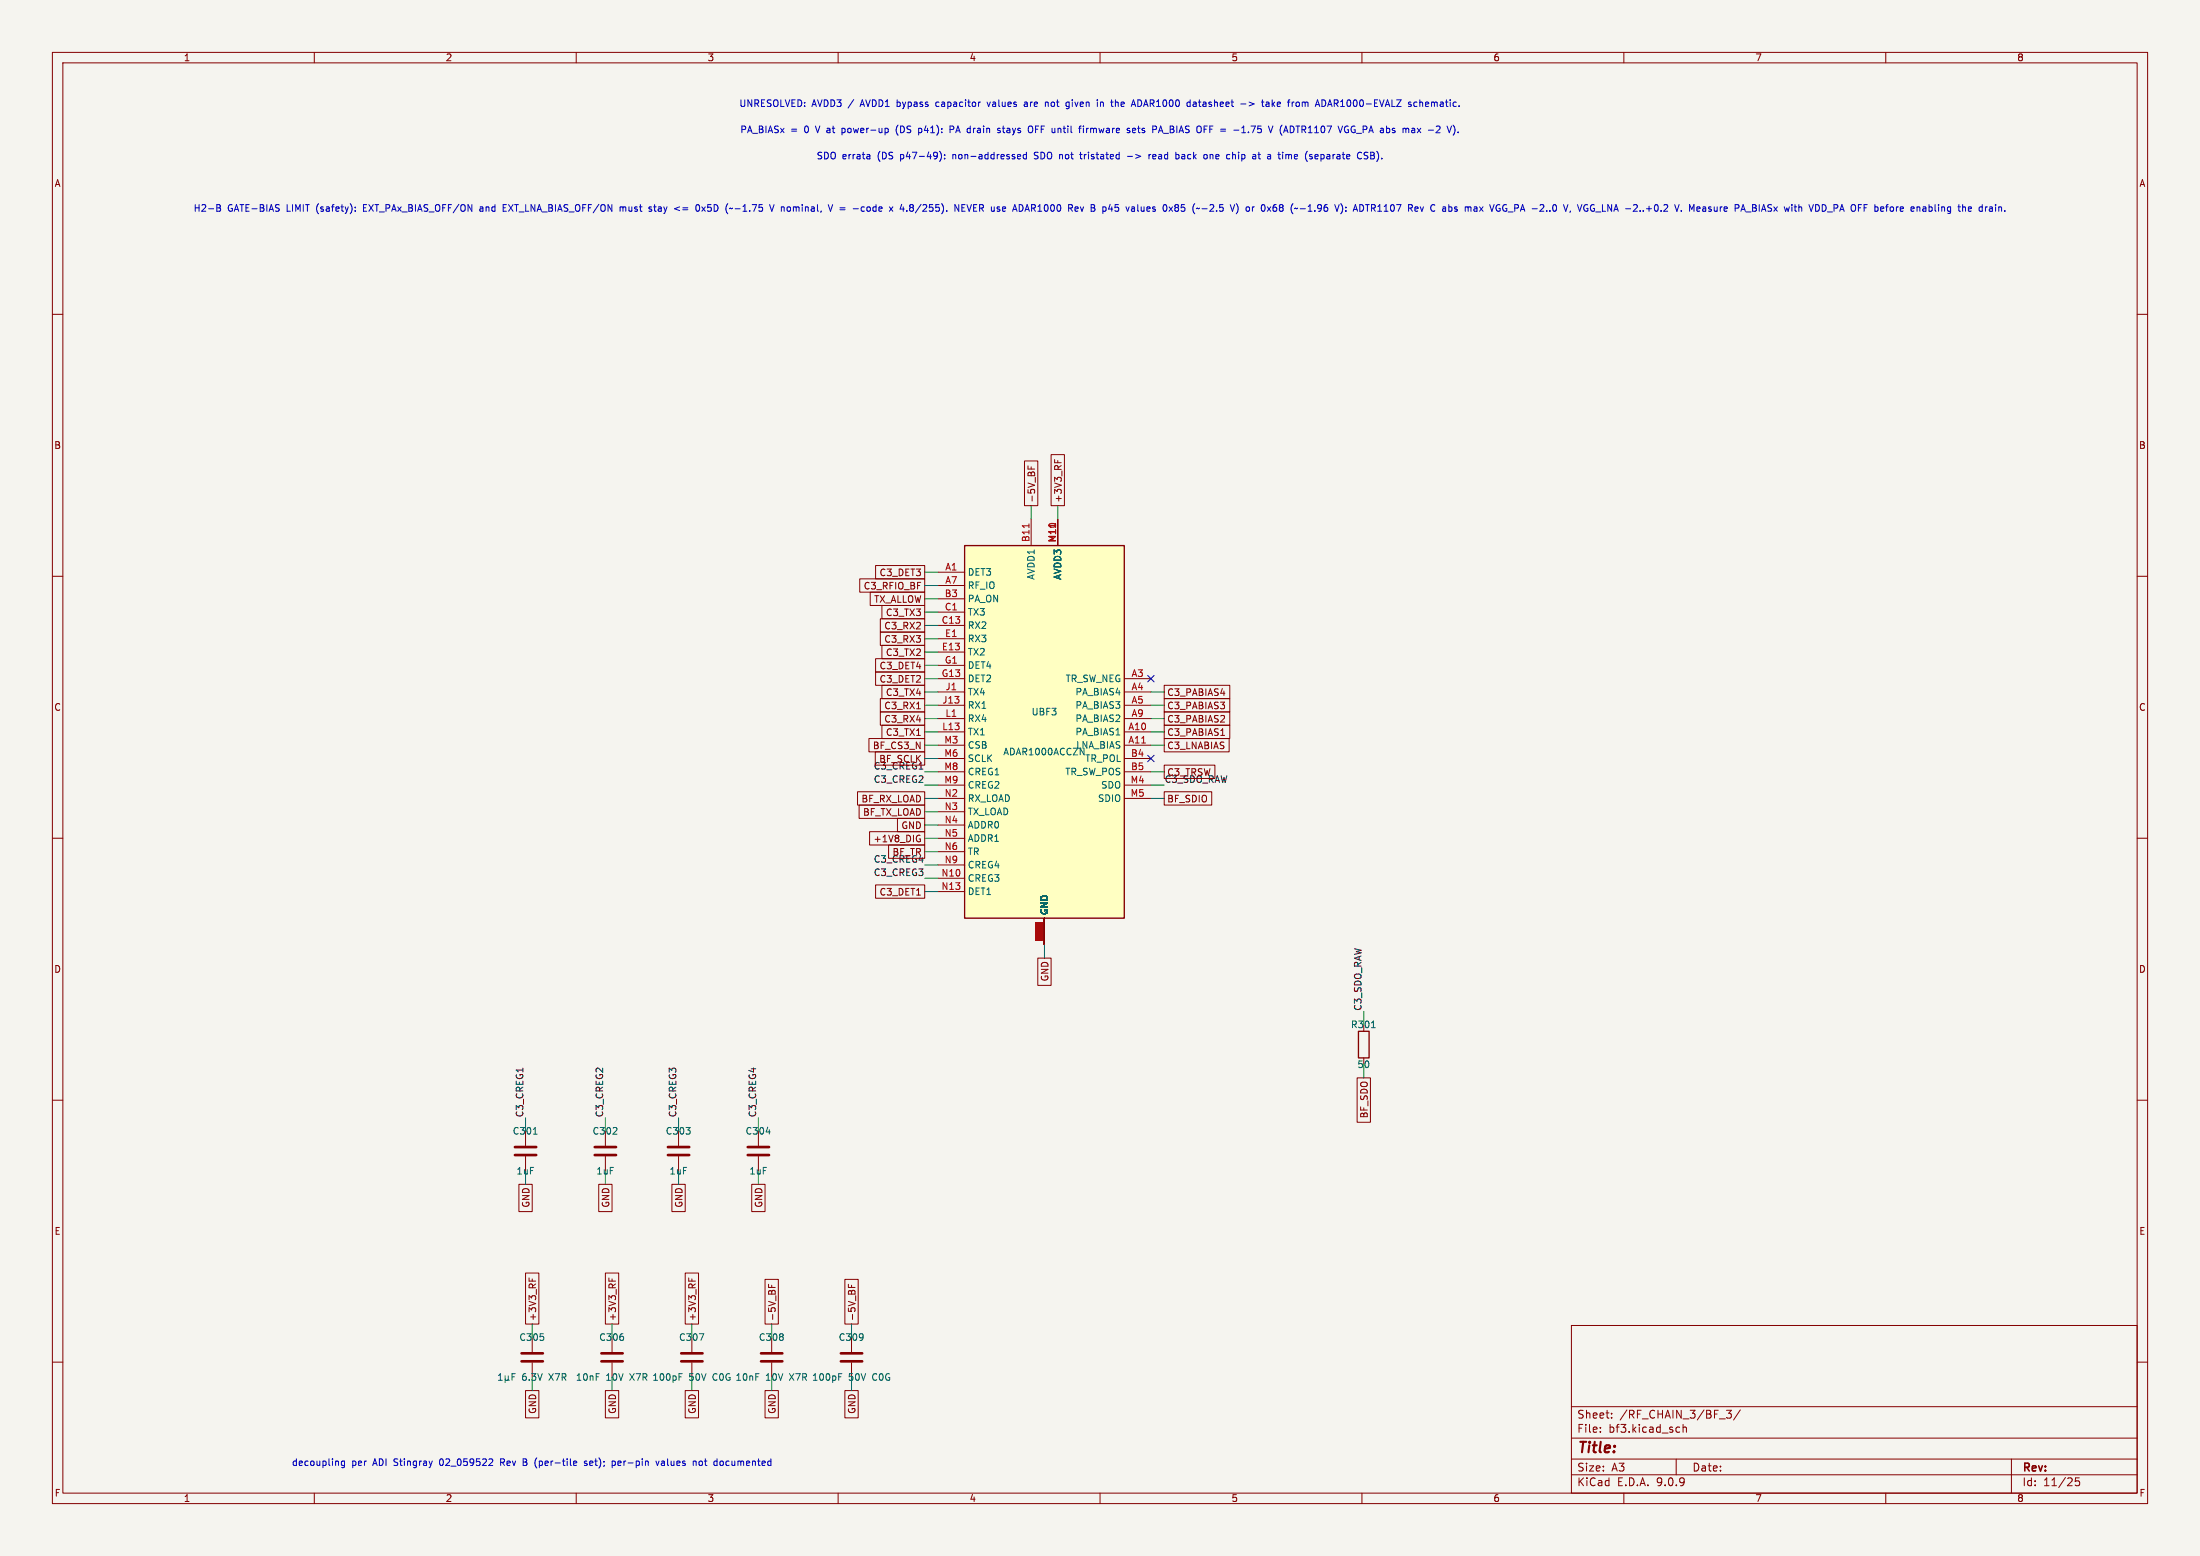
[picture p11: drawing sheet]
(kicad_sch
 (version 20250114)
 (generator "eeschema")
 (generator_version "9.0")
 (paper "A3")
 (lib_symbols
  (symbol "ADAR1000"
  (exclude_from_sim no)
  (in_bom yes)
  (on_board yes)
  (property "Reference" "U" (at 0 -1.27 0) (effects (font (size 1.27 1.27))))
  (property "Value" "ADAR1000" (at 0 1.27 0) (effects (font (size 1.27 1.27))))
  (property "Footprint" "" (at 0 0 0) (effects (font (size 1.27 1.27)) (hide yes)))
  (property "Datasheet" "https://www.analog.com/media/en/technical-documentation/data-sheets/adar1000.pdf" (at 0 0 0) (effects (font (size 1.27 1.27)) (hide yes)))
  (symbol "ADAR1000_0_1"
   (rectangle (start -15.24 35.56) (end 15.24 -35.56) (stroke (width 0.254) (type default)) (fill (type background))))
  (symbol "ADAR1000_1_1"
   (pin passive line (at -20.32 30.48 0) (length 5.08) (name "DET3" (effects (font (size 1.27 1.27)))) (number "A1" (effects (font (size 1.27 1.27)))))
   (pin passive line (at -20.32 27.94 0) (length 5.08) (name "RF_IO" (effects (font (size 1.27 1.27)))) (number "A7" (effects (font (size 1.27 1.27)))))
   (pin input line (at -20.32 25.4 0) (length 5.08) (name "PA_ON" (effects (font (size 1.27 1.27)))) (number "B3" (effects (font (size 1.27 1.27)))))
   (pin passive line (at -20.32 22.86 0) (length 5.08) (name "TX3" (effects (font (size 1.27 1.27)))) (number "C1" (effects (font (size 1.27 1.27)))))
   (pin passive line (at -20.32 20.32 0) (length 5.08) (name "RX2" (effects (font (size 1.27 1.27)))) (number "C13" (effects (font (size 1.27 1.27)))))
   (pin passive line (at -20.32 17.78 0) (length 5.08) (name "RX3" (effects (font (size 1.27 1.27)))) (number "E1" (effects (font (size 1.27 1.27)))))
   (pin passive line (at -20.32 15.24 0) (length 5.08) (name "TX2" (effects (font (size 1.27 1.27)))) (number "E13" (effects (font (size 1.27 1.27)))))
   (pin passive line (at -20.32 12.7 0) (length 5.08) (name "DET4" (effects (font (size 1.27 1.27)))) (number "G1" (effects (font (size 1.27 1.27)))))
   (pin passive line (at -20.32 10.16 0) (length 5.08) (name "DET2" (effects (font (size 1.27 1.27)))) (number "G13" (effects (font (size 1.27 1.27)))))
   (pin passive line (at -20.32 7.62 0) (length 5.08) (name "TX4" (effects (font (size 1.27 1.27)))) (number "J1" (effects (font (size 1.27 1.27)))))
   (pin passive line (at -20.32 5.08 0) (length 5.08) (name "RX1" (effects (font (size 1.27 1.27)))) (number "J13" (effects (font (size 1.27 1.27)))))
   (pin passive line (at -20.32 2.54 0) (length 5.08) (name "RX4" (effects (font (size 1.27 1.27)))) (number "L1" (effects (font (size 1.27 1.27)))))
   (pin passive line (at -20.32 0 0) (length 5.08) (name "TX1" (effects (font (size 1.27 1.27)))) (number "L13" (effects (font (size 1.27 1.27)))))
   (pin input line (at -20.32 -2.54 0) (length 5.08) (name "CSB" (effects (font (size 1.27 1.27)))) (number "M3" (effects (font (size 1.27 1.27)))))
   (pin input line (at -20.32 -5.08 0) (length 5.08) (name "SCLK" (effects (font (size 1.27 1.27)))) (number "M6" (effects (font (size 1.27 1.27)))))
   (pin passive line (at -20.32 -7.62 0) (length 5.08) (name "CREG1" (effects (font (size 1.27 1.27)))) (number "M8" (effects (font (size 1.27 1.27)))))
   (pin passive line (at -20.32 -10.16 0) (length 5.08) (name "CREG2" (effects (font (size 1.27 1.27)))) (number "M9" (effects (font (size 1.27 1.27)))))
   (pin input line (at -20.32 -12.7 0) (length 5.08) (name "RX_LOAD" (effects (font (size 1.27 1.27)))) (number "N2" (effects (font (size 1.27 1.27)))))
   (pin input line (at -20.32 -15.24 0) (length 5.08) (name "TX_LOAD" (effects (font (size 1.27 1.27)))) (number "N3" (effects (font (size 1.27 1.27)))))
   (pin input line (at -20.32 -17.78 0) (length 5.08) (name "ADDR0" (effects (font (size 1.27 1.27)))) (number "N4" (effects (font (size 1.27 1.27)))))
   (pin input line (at -20.32 -20.32 0) (length 5.08) (name "ADDR1" (effects (font (size 1.27 1.27)))) (number "N5" (effects (font (size 1.27 1.27)))))
   (pin input line (at -20.32 -22.86 0) (length 5.08) (name "TR" (effects (font (size 1.27 1.27)))) (number "N6" (effects (font (size 1.27 1.27)))))
   (pin passive line (at -20.32 -25.4 0) (length 5.08) (name "CREG4" (effects (font (size 1.27 1.27)))) (number "N9" (effects (font (size 1.27 1.27)))))
   (pin passive line (at -20.32 -27.94 0) (length 5.08) (name "CREG3" (effects (font (size 1.27 1.27)))) (number "N10" (effects (font (size 1.27 1.27)))))
   (pin passive line (at -20.32 -30.48 0) (length 5.08) (name "DET1" (effects (font (size 1.27 1.27)))) (number "N13" (effects (font (size 1.27 1.27)))))
   (pin output line (at 20.32 10.16 180) (length 5.08) (name "TR_SW_NEG" (effects (font (size 1.27 1.27)))) (number "A3" (effects (font (size 1.27 1.27)))))
   (pin output line (at 20.32 7.62 180) (length 5.08) (name "PA_BIAS4" (effects (font (size 1.27 1.27)))) (number "A4" (effects (font (size 1.27 1.27)))))
   (pin output line (at 20.32 5.08 180) (length 5.08) (name "PA_BIAS3" (effects (font (size 1.27 1.27)))) (number "A5" (effects (font (size 1.27 1.27)))))
   (pin output line (at 20.32 2.54 180) (length 5.08) (name "PA_BIAS2" (effects (font (size 1.27 1.27)))) (number "A9" (effects (font (size 1.27 1.27)))))
   (pin output line (at 20.32 0 180) (length 5.08) (name "PA_BIAS1" (effects (font (size 1.27 1.27)))) (number "A10" (effects (font (size 1.27 1.27)))))
   (pin output line (at 20.32 -2.54 180) (length 5.08) (name "LNA_BIAS" (effects (font (size 1.27 1.27)))) (number "A11" (effects (font (size 1.27 1.27)))))
   (pin output line (at 20.32 -5.08 180) (length 5.08) (name "TR_POL" (effects (font (size 1.27 1.27)))) (number "B4" (effects (font (size 1.27 1.27)))))
   (pin output line (at 20.32 -7.62 180) (length 5.08) (name "TR_SW_POS" (effects (font (size 1.27 1.27)))) (number "B5" (effects (font (size 1.27 1.27)))))
   (pin output line (at 20.32 -10.16 180) (length 5.08) (name "SDO" (effects (font (size 1.27 1.27)))) (number "M4" (effects (font (size 1.27 1.27)))))
   (pin bidirectional line (at 20.32 -12.7 180) (length 5.08) (name "SDIO" (effects (font (size 1.27 1.27)))) (number "M5" (effects (font (size 1.27 1.27)))))
   (pin power_in line (at -2.54 40.64 270) (length 5.08) (name "AVDD1" (effects (font (size 1.27 1.27)))) (number "B11" (effects (font (size 1.27 1.27)))))
   (pin power_in line (at 2.54 40.64 270) (length 5.08) (name "AVDD3" (effects (font (size 1.27 1.27)))) (number "M10" (effects (font (size 1.27 1.27)))))
   (pin power_in line (at 2.54 40.64 270) (length 5.08) (name "AVDD3" (effects (font (size 1.27 1.27)))) (number "M11" (effects (font (size 1.27 1.27)))))
   (pin power_in line (at 2.54 40.64 270) (length 5.08) (name "AVDD3" (effects (font (size 1.27 1.27)))) (number "N11" (effects (font (size 1.27 1.27)))))
   (pin power_in line (at 0 -40.64 90) (length 5.08) (name "GND" (effects (font (size 1.27 1.27)))) (number "A2" (effects (font (size 1.27 1.27)))))
   (pin power_in line (at 0 -40.64 90) (length 5.08) (name "GND" (effects (font (size 1.27 1.27)))) (number "A6" (effects (font (size 1.27 1.27)))))
   (pin power_in line (at 0 -40.64 90) (length 5.08) (name "GND" (effects (font (size 1.27 1.27)))) (number "A8" (effects (font (size 1.27 1.27)))))
   (pin power_in line (at 0 -40.64 90) (length 5.08) (name "GND" (effects (font (size 1.27 1.27)))) (number "A12" (effects (font (size 1.27 1.27)))))
   (pin power_in line (at 0 -40.64 90) (length 5.08) (name "GND" (effects (font (size 1.27 1.27)))) (number "A13" (effects (font (size 1.27 1.27)))))
   (pin power_in line (at 0 -40.64 90) (length 5.08) (name "GND" (effects (font (size 1.27 1.27)))) (number "B1" (effects (font (size 1.27 1.27)))))
   (pin power_in line (at 0 -40.64 90) (length 5.08) (name "GND" (effects (font (size 1.27 1.27)))) (number "B2" (effects (font (size 1.27 1.27)))))
   (pin power_in line (at 0 -40.64 90) (length 5.08) (name "GND" (effects (font (size 1.27 1.27)))) (number "B6" (effects (font (size 1.27 1.27)))))
   (pin power_in line (at 0 -40.64 90) (length 5.08) (name "GND" (effects (font (size 1.27 1.27)))) (number "B7" (effects (font (size 1.27 1.27)))))
   (pin power_in line (at 0 -40.64 90) (length 5.08) (name "GND" (effects (font (size 1.27 1.27)))) (number "B8" (effects (font (size 1.27 1.27)))))
   (pin power_in line (at 0 -40.64 90) (length 5.08) (name "GND" (effects (font (size 1.27 1.27)))) (number "B9" (effects (font (size 1.27 1.27)))))
   (pin power_in line (at 0 -40.64 90) (length 5.08) (name "GND" (effects (font (size 1.27 1.27)))) (number "B10" (effects (font (size 1.27 1.27)))))
   (pin power_in line (at 0 -40.64 90) (length 5.08) (name "GND" (effects (font (size 1.27 1.27)))) (number "B12" (effects (font (size 1.27 1.27)))))
   (pin power_in line (at 0 -40.64 90) (length 5.08) (name "GND" (effects (font (size 1.27 1.27)))) (number "B13" (effects (font (size 1.27 1.27)))))
   (pin power_in line (at 0 -40.64 90) (length 5.08) (name "GND" (effects (font (size 1.27 1.27)))) (number "C2" (effects (font (size 1.27 1.27)))))
   (pin power_in line (at 0 -40.64 90) (length 5.08) (name "GND" (effects (font (size 1.27 1.27)))) (number "C12" (effects (font (size 1.27 1.27)))))
   (pin power_in line (at 0 -40.64 90) (length 5.08) (name "GND" (effects (font (size 1.27 1.27)))) (number "D1" (effects (font (size 1.27 1.27)))))
   (pin power_in line (at 0 -40.64 90) (length 5.08) (name "GND" (effects (font (size 1.27 1.27)))) (number "D2" (effects (font (size 1.27 1.27)))))
   (pin power_in line (at 0 -40.64 90) (length 5.08) (name "GND" (effects (font (size 1.27 1.27)))) (number "D12" (effects (font (size 1.27 1.27)))))
   (pin power_in line (at 0 -40.64 90) (length 5.08) (name "GND" (effects (font (size 1.27 1.27)))) (number "D13" (effects (font (size 1.27 1.27)))))
   (pin power_in line (at 0 -40.64 90) (length 5.08) (name "GND" (effects (font (size 1.27 1.27)))) (number "E2" (effects (font (size 1.27 1.27)))))
   (pin power_in line (at 0 -40.64 90) (length 5.08) (name "GND" (effects (font (size 1.27 1.27)))) (number "E12" (effects (font (size 1.27 1.27)))))
   (pin power_in line (at 0 -40.64 90) (length 5.08) (name "GND" (effects (font (size 1.27 1.27)))) (number "F1" (effects (font (size 1.27 1.27)))))
   (pin power_in line (at 0 -40.64 90) (length 5.08) (name "GND" (effects (font (size 1.27 1.27)))) (number "F2" (effects (font (size 1.27 1.27)))))
   (pin power_in line (at 0 -40.64 90) (length 5.08) (name "GND" (effects (font (size 1.27 1.27)))) (number "F12" (effects (font (size 1.27 1.27)))))
   (pin power_in line (at 0 -40.64 90) (length 5.08) (name "GND" (effects (font (size 1.27 1.27)))) (number "F13" (effects (font (size 1.27 1.27)))))
   (pin power_in line (at 0 -40.64 90) (length 5.08) (name "GND" (effects (font (size 1.27 1.27)))) (number "G2" (effects (font (size 1.27 1.27)))))
   (pin power_in line (at 0 -40.64 90) (length 5.08) (name "GND" (effects (font (size 1.27 1.27)))) (number "G12" (effects (font (size 1.27 1.27)))))
   (pin power_in line (at 0 -40.64 90) (length 5.08) (name "GND" (effects (font (size 1.27 1.27)))) (number "H1" (effects (font (size 1.27 1.27)))))
   (pin power_in line (at 0 -40.64 90) (length 5.08) (name "GND" (effects (font (size 1.27 1.27)))) (number "H2" (effects (font (size 1.27 1.27)))))
   (pin power_in line (at 0 -40.64 90) (length 5.08) (name "GND" (effects (font (size 1.27 1.27)))) (number "H12" (effects (font (size 1.27 1.27)))))
   (pin power_in line (at 0 -40.64 90) (length 5.08) (name "GND" (effects (font (size 1.27 1.27)))) (number "H13" (effects (font (size 1.27 1.27)))))
   (pin power_in line (at 0 -40.64 90) (length 5.08) (name "GND" (effects (font (size 1.27 1.27)))) (number "J2" (effects (font (size 1.27 1.27)))))
   (pin power_in line (at 0 -40.64 90) (length 5.08) (name "GND" (effects (font (size 1.27 1.27)))) (number "J12" (effects (font (size 1.27 1.27)))))
   (pin power_in line (at 0 -40.64 90) (length 5.08) (name "GND" (effects (font (size 1.27 1.27)))) (number "K1" (effects (font (size 1.27 1.27)))))
   (pin power_in line (at 0 -40.64 90) (length 5.08) (name "GND" (effects (font (size 1.27 1.27)))) (number "K2" (effects (font (size 1.27 1.27)))))
   (pin power_in line (at 0 -40.64 90) (length 5.08) (name "GND" (effects (font (size 1.27 1.27)))) (number "K12" (effects (font (size 1.27 1.27)))))
   (pin power_in line (at 0 -40.64 90) (length 5.08) (name "GND" (effects (font (size 1.27 1.27)))) (number "K13" (effects (font (size 1.27 1.27)))))
   (pin power_in line (at 0 -40.64 90) (length 5.08) (name "GND" (effects (font (size 1.27 1.27)))) (number "L2" (effects (font (size 1.27 1.27)))))
   (pin power_in line (at 0 -40.64 90) (length 5.08) (name "GND" (effects (font (size 1.27 1.27)))) (number "L12" (effects (font (size 1.27 1.27)))))
   (pin power_in line (at 0 -40.64 90) (length 5.08) (name "GND" (effects (font (size 1.27 1.27)))) (number "M1" (effects (font (size 1.27 1.27)))))
   (pin power_in line (at 0 -40.64 90) (length 5.08) (name "GND" (effects (font (size 1.27 1.27)))) (number "M2" (effects (font (size 1.27 1.27)))))
   (pin power_in line (at 0 -40.64 90) (length 5.08) (name "GND" (effects (font (size 1.27 1.27)))) (number "M7" (effects (font (size 1.27 1.27)))))
   (pin power_in line (at 0 -40.64 90) (length 5.08) (name "GND" (effects (font (size 1.27 1.27)))) (number "M12" (effects (font (size 1.27 1.27)))))
   (pin power_in line (at 0 -40.64 90) (length 5.08) (name "GND" (effects (font (size 1.27 1.27)))) (number "M13" (effects (font (size 1.27 1.27)))))
   (pin power_in line (at 0 -40.64 90) (length 5.08) (name "GND" (effects (font (size 1.27 1.27)))) (number "N1" (effects (font (size 1.27 1.27)))))
   (pin power_in line (at 0 -40.64 90) (length 5.08) (name "GND" (effects (font (size 1.27 1.27)))) (number "N7" (effects (font (size 1.27 1.27)))))
   (pin power_in line (at 0 -40.64 90) (length 5.08) (name "GND" (effects (font (size 1.27 1.27)))) (number "N8" (effects (font (size 1.27 1.27)))))
   (pin power_in line (at 0 -40.64 90) (length 5.08) (name "GND" (effects (font (size 1.27 1.27)))) (number "N12" (effects (font (size 1.27 1.27)))))
   (pin power_in line (at 0 -40.64 90) (length 5.08) (name "GND" (effects (font (size 1.27 1.27)))) (number "EP" (effects (font (size 1.27 1.27))))))
  (embedded_fonts no))
  (symbol "R"
  (pin_numbers (hide yes))
  (pin_names
   (offset 0))
  (exclude_from_sim no)
  (in_bom yes)
  (on_board yes)
  (property "Reference" "R" (at 2.032 0 90) (effects (font (size 1.27 1.27))))
  (property "Value" "R" (at 0 0 90) (effects (font (size 1.27 1.27))))
  (property "Footprint" "" (at -1.778 0 90) (effects (font (size 1.27 1.27)) (hide yes)))
  (property "Datasheet" "~" (at 0 0 0) (effects (font (size 1.27 1.27)) (hide yes)))
  (property "Description" "Resistor" (at 0 0 0) (effects (font (size 1.27 1.27)) (hide yes)))
  (symbol "R_0_1"
   (rectangle (start -1.016 -2.54) (end 1.016 2.54) (stroke (width 0.254) (type default)) (fill (type none))))
  (symbol "R_1_1"
   (pin passive line (at 0 3.81 270) (length 1.27) (name "~" (effects (font (size 1.27 1.27)))) (number "1" (effects (font (size 1.27 1.27)))))
   (pin passive line (at 0 -3.81 90) (length 1.27) (name "~" (effects (font (size 1.27 1.27)))) (number "2" (effects (font (size 1.27 1.27))))))
  (embedded_fonts no))
  (symbol "C"
  (pin_numbers (hide yes))
  (pin_names
   (offset 0.254))
  (exclude_from_sim no)
  (in_bom yes)
  (on_board yes)
  (property "Reference" "C" (at 0.635 2.54 0) (effects (font (size 1.27 1.27)) (justify left)))
  (property "Value" "C" (at 0.635 -2.54 0) (effects (font (size 1.27 1.27)) (justify left)))
  (property "Footprint" "" (at 0.9652 -3.81 0) (effects (font (size 1.27 1.27)) (hide yes)))
  (property "Datasheet" "~" (at 0 0 0) (effects (font (size 1.27 1.27)) (hide yes)))
  (property "Description" "Unpolarized capacitor" (at 0 0 0) (effects (font (size 1.27 1.27)) (hide yes)))
  (symbol "C_0_1"
   (polyline (pts (xy -2.032 0.762) (xy 2.032 0.762)) (stroke (width 0.508) (type default)) (fill (type none)))
   (polyline (pts (xy -2.032 -0.762) (xy 2.032 -0.762)) (stroke (width 0.508) (type default)) (fill (type none))))
  (symbol "C_1_1"
   (pin passive line (at 0 3.81 270) (length 2.794) (name "~" (effects (font (size 1.27 1.27)))) (number "1" (effects (font (size 1.27 1.27)))))
   (pin passive line (at 0 -3.81 90) (length 2.794) (name "~" (effects (font (size 1.27 1.27)))) (number "2" (effects (font (size 1.27 1.27))))))
  (embedded_fonts no)))
 (symbol
 (lib_name "ADAR1000")
 (lib_id "openru_x6:ADAR1000")
 (at 199.39 139.7 0)
 (unit 1)
 (exclude_from_sim no)
 (in_bom yes)
 (on_board yes)
 (dnp no)
 (property "Reference" "UBF3"
  (at 199.39 135.89 0)
  (effects (font (size 1.27 1.27))))
 (property "Value" "ADAR1000ACCZN"
  (at 199.39 143.51 0)
  (effects (font (size 1.27 1.27))))
 (property "Footprint" ""
  (at 199.39 139.7 0)
  (effects (font (size 1.27 1.27)) (hide yes)))
 (property "Datasheet" "~"
  (at 199.39 139.7 0)
  (effects (font (size 1.27 1.27)) (hide yes)))
 (property "MPN" "ADAR1000ACCZN"
 (id 0)
 (at 199.39 139.7 0)
 (effects
  (font (size 1.27 1.27))
  (hide yes)))
 (pin "A1")
 (pin "A10")
 (pin "A11")
 (pin "A12")
 (pin "A13")
 (pin "A2")
 (pin "A3")
 (pin "A4")
 (pin "A5")
 (pin "A6")
 (pin "A7")
 (pin "A8")
 (pin "A9")
 (pin "B1")
 (pin "B10")
 (pin "B11")
 (pin "B12")
 (pin "B13")
 (pin "B2")
 (pin "B3")
 (pin "B4")
 (pin "B5")
 (pin "B6")
 (pin "B7")
 (pin "B8")
 (pin "B9")
 (pin "C1")
 (pin "C12")
 (pin "C13")
 (pin "C2")
 (pin "D1")
 (pin "D12")
 (pin "D13")
 (pin "D2")
 (pin "E1")
 (pin "E12")
 (pin "E13")
 (pin "E2")
 (pin "EP")
 (pin "F1")
 (pin "F12")
 (pin "F13")
 (pin "F2")
 (pin "G1")
 (pin "G12")
 (pin "G13")
 (pin "G2")
 (pin "H1")
 (pin "H12")
 (pin "H13")
 (pin "H2")
 (pin "J1")
 (pin "J12")
 (pin "J13")
 (pin "J2")
 (pin "K1")
 (pin "K12")
 (pin "K13")
 (pin "K2")
 (pin "L1")
 (pin "L12")
 (pin "L13")
 (pin "L2")
 (pin "M1")
 (pin "M10")
 (pin "M11")
 (pin "M12")
 (pin "M13")
 (pin "M2")
 (pin "M3")
 (pin "M4")
 (pin "M5")
 (pin "M6")
 (pin "M7")
 (pin "M8")
 (pin "M9")
 (pin "N1")
 (pin "N10")
 (pin "N11")
 (pin "N12")
 (pin "N13")
 (pin "N2")
 (pin "N3")
 (pin "N4")
 (pin "N5")
 (pin "N6")
 (pin "N7")
 (pin "N8")
 (pin "N9")
 (instances
  (project "openru_x6_tile" (path "" (reference "UBF3") (unit 1)))))
 (symbol
 (lib_name "R")
 (lib_id "Device:R")
 (at 260.35 199.39 0)
 (unit 1)
 (exclude_from_sim no)
 (in_bom yes)
 (on_board yes)
 (dnp no)
 (property "Reference" "R301"
  (at 260.35 195.58 0)
  (effects (font (size 1.27 1.27))))
 (property "Value" "50"
  (at 260.35 203.2 0)
  (effects (font (size 1.27 1.27))))
 (property "Footprint" "Resistor_SMD:R_0402_1005Metric"
  (at 260.35 199.39 0)
  (effects (font (size 1.27 1.27)) (hide yes)))
 (property "Datasheet" "~"
  (at 260.35 199.39 0)
  (effects (font (size 1.27 1.27)) (hide yes)))
 (pin "1")
 (pin "2")
 (instances
  (project "openru_x6_tile" (path "" (reference "R301") (unit 1)))))
 (symbol
 (lib_name "C")
 (lib_id "Device:C")
 (at 100.33 219.71 0)
 (unit 1)
 (exclude_from_sim no)
 (in_bom yes)
 (on_board yes)
 (dnp no)
 (property "Reference" "C301"
  (at 100.33 215.9 0)
  (effects (font (size 1.27 1.27))))
 (property "Value" "1uF"
  (at 100.33 223.52 0)
  (effects (font (size 1.27 1.27))))
 (property "Footprint" "Capacitor_SMD:C_0603_1608Metric"
  (at 100.33 219.71 0)
  (effects (font (size 1.27 1.27)) (hide yes)))
 (property "Datasheet" "~"
  (at 100.33 219.71 0)
  (effects (font (size 1.27 1.27)) (hide yes)))
 (pin "1")
 (pin "2")
 (instances
  (project "openru_x6_tile" (path "" (reference "C301") (unit 1)))))
 (symbol
 (lib_name "C")
 (lib_id "Device:C")
 (at 115.57 219.71 0)
 (unit 1)
 (exclude_from_sim no)
 (in_bom yes)
 (on_board yes)
 (dnp no)
 (property "Reference" "C302"
  (at 115.57 215.9 0)
  (effects (font (size 1.27 1.27))))
 (property "Value" "1uF"
  (at 115.57 223.52 0)
  (effects (font (size 1.27 1.27))))
 (property "Footprint" "Capacitor_SMD:C_0603_1608Metric"
  (at 115.57 219.71 0)
  (effects (font (size 1.27 1.27)) (hide yes)))
 (property "Datasheet" "~"
  (at 115.57 219.71 0)
  (effects (font (size 1.27 1.27)) (hide yes)))
 (pin "1")
 (pin "2")
 (instances
  (project "openru_x6_tile" (path "" (reference "C302") (unit 1)))))
 (symbol
 (lib_name "C")
 (lib_id "Device:C")
 (at 129.54 219.71 0)
 (unit 1)
 (exclude_from_sim no)
 (in_bom yes)
 (on_board yes)
 (dnp no)
 (property "Reference" "C303"
  (at 129.54 215.9 0)
  (effects (font (size 1.27 1.27))))
 (property "Value" "1uF"
  (at 129.54 223.52 0)
  (effects (font (size 1.27 1.27))))
 (property "Footprint" "Capacitor_SMD:C_0603_1608Metric"
  (at 129.54 219.71 0)
  (effects (font (size 1.27 1.27)) (hide yes)))
 (property "Datasheet" "~"
  (at 129.54 219.71 0)
  (effects (font (size 1.27 1.27)) (hide yes)))
 (pin "1")
 (pin "2")
 (instances
  (project "openru_x6_tile" (path "" (reference "C303") (unit 1)))))
 (symbol
 (lib_name "C")
 (lib_id "Device:C")
 (at 144.78 219.71 0)
 (unit 1)
 (exclude_from_sim no)
 (in_bom yes)
 (on_board yes)
 (dnp no)
 (property "Reference" "C304"
  (at 144.78 215.9 0)
  (effects (font (size 1.27 1.27))))
 (property "Value" "1uF"
  (at 144.78 223.52 0)
  (effects (font (size 1.27 1.27))))
 (property "Footprint" "Capacitor_SMD:C_0603_1608Metric"
  (at 144.78 219.71 0)
  (effects (font (size 1.27 1.27)) (hide yes)))
 (property "Datasheet" "~"
  (at 144.78 219.71 0)
  (effects (font (size 1.27 1.27)) (hide yes)))
 (pin "1")
 (pin "2")
 (instances
  (project "openru_x6_tile" (path "" (reference "C304") (unit 1)))))
 (symbol
 (lib_name "C")
 (lib_id "Device:C")
 (at 101.6 259.08 0)
 (unit 1)
 (exclude_from_sim no)
 (in_bom yes)
 (on_board yes)
 (dnp no)
 (property "Reference" "C305"
  (at 101.6 255.27 0)
  (effects (font (size 1.27 1.27))))
 (property "Value" "1µF 6.3V X7R"
  (at 101.6 262.89 0)
  (effects (font (size 1.27 1.27))))
 (property "Footprint" "Capacitor_SMD:C_0402_1005Metric"
  (at 101.6 259.08 0)
  (effects (font (size 1.27 1.27)) (hide yes)))
 (property "Datasheet" "~"
  (at 101.6 259.08 0)
  (effects (font (size 1.27 1.27)) (hide yes)))
 (property "MPN" "GRM155R70J105KA12D"
 (id 0)
 (at 101.6 259.08 0)
 (effects
  (font (size 1.27 1.27))
  (hide yes)))
 (pin "1")
 (pin "2")
 (instances
  (project "openru_x6_tile" (path "" (reference "C305") (unit 1)))))
 (symbol
 (lib_name "C")
 (lib_id "Device:C")
 (at 116.84 259.08 0)
 (unit 1)
 (exclude_from_sim no)
 (in_bom yes)
 (on_board yes)
 (dnp no)
 (property "Reference" "C306"
  (at 116.84 255.27 0)
  (effects (font (size 1.27 1.27))))
 (property "Value" "10nF 10V X7R"
  (at 116.84 262.89 0)
  (effects (font (size 1.27 1.27))))
 (property "Footprint" "Capacitor_SMD:C_0402_1005Metric"
  (at 116.84 259.08 0)
  (effects (font (size 1.27 1.27)) (hide yes)))
 (property "Datasheet" "~"
  (at 116.84 259.08 0)
  (effects (font (size 1.27 1.27)) (hide yes)))
 (pin "1")
 (pin "2")
 (instances
  (project "openru_x6_tile" (path "" (reference "C306") (unit 1)))))
 (symbol
 (lib_name "C")
 (lib_id "Device:C")
 (at 132.08 259.08 0)
 (unit 1)
 (exclude_from_sim no)
 (in_bom yes)
 (on_board yes)
 (dnp no)
 (property "Reference" "C307"
  (at 132.08 255.27 0)
  (effects (font (size 1.27 1.27))))
 (property "Value" "100pF 50V C0G"
  (at 132.08 262.89 0)
  (effects (font (size 1.27 1.27))))
 (property "Footprint" "Capacitor_SMD:C_0402_1005Metric"
  (at 132.08 259.08 0)
  (effects (font (size 1.27 1.27)) (hide yes)))
 (property "Datasheet" "~"
  (at 132.08 259.08 0)
  (effects (font (size 1.27 1.27)) (hide yes)))
 (pin "1")
 (pin "2")
 (instances
  (project "openru_x6_tile" (path "" (reference "C307") (unit 1)))))
 (symbol
 (lib_name "C")
 (lib_id "Device:C")
 (at 147.32 259.08 0)
 (unit 1)
 (exclude_from_sim no)
 (in_bom yes)
 (on_board yes)
 (dnp no)
 (property "Reference" "C308"
  (at 147.32 255.27 0)
  (effects (font (size 1.27 1.27))))
 (property "Value" "10nF 10V X7R"
  (at 147.32 262.89 0)
  (effects (font (size 1.27 1.27))))
 (property "Footprint" "Capacitor_SMD:C_0402_1005Metric"
  (at 147.32 259.08 0)
  (effects (font (size 1.27 1.27)) (hide yes)))
 (property "Datasheet" "~"
  (at 147.32 259.08 0)
  (effects (font (size 1.27 1.27)) (hide yes)))
 (pin "1")
 (pin "2")
 (instances
  (project "openru_x6_tile" (path "" (reference "C308") (unit 1)))))
 (symbol
 (lib_name "C")
 (lib_id "Device:C")
 (at 162.56 259.08 0)
 (unit 1)
 (exclude_from_sim no)
 (in_bom yes)
 (on_board yes)
 (dnp no)
 (property "Reference" "C309"
  (at 162.56 255.27 0)
  (effects (font (size 1.27 1.27))))
 (property "Value" "100pF 50V C0G"
  (at 162.56 262.89 0)
  (effects (font (size 1.27 1.27))))
 (property "Footprint" "Capacitor_SMD:C_0402_1005Metric"
  (at 162.56 259.08 0)
  (effects (font (size 1.27 1.27)) (hide yes)))
 (property "Datasheet" "~"
  (at 162.56 259.08 0)
  (effects (font (size 1.27 1.27)) (hide yes)))
 (pin "1")
 (pin "2")
 (instances
  (project "openru_x6_tile" (path "" (reference "C309") (unit 1)))))
 (text "UNRESOLVED: AVDD3 / AVDD1 bypass capacitor values are not given in the ADAR1000 datasheet -> take from ADAR1000-EVALZ schematic."
 (at 210 20 0)
 (effects
  (font (size 1.27 1.27))))
 (text "PA_BIASx = 0 V at power-up (DS p41): PA drain stays OFF until firmware sets PA_BIAS OFF = -1.75 V (ADTR1107 VGG_PA abs max -2 V)."
 (at 210 25 0)
 (effects
  (font (size 1.27 1.27))))
 (text "SDO errata (DS p47-49): non-addressed SDO not tristated -> read back one chip at a time (separate CSB)."
 (at 210 30 0)
 (effects
  (font (size 1.27 1.27))))
 (text "H2-B GATE-BIAS LIMIT (safety): EXT_PAx_BIAS_OFF/ON and EXT_LNA_BIAS_OFF/ON must stay <= 0x5D (~-1.75 V nominal, V = -code x 4.8/255). NEVER use ADAR1000 Rev B p45 values 0x85 (~-2.5 V) or 0x68 (~-1.96 V): ADTR1107 Rev C abs max VGG_PA -2..0 V, VGG_LNA -2..+0.2 V. Measure PA_BIASx with VDD_PA OFF before enabling the drain."
 (at 210 40 0)
 (effects
  (font (size 1.27 1.27))))
 (text "decoupling per ADI Stingray 02_059522 Rev B (per-tile set); per-pin values not documented"
 (at 101.6 279.4 0)
 (effects
  (font (size 1.27 1.27))))
 (wire
 (pts
  (xy 179.07 111.76) (xy 176.53 111.76))
 (stroke
  (width 0)
  (type default)))
 (wire
 (pts
  (xy 179.07 139.7) (xy 176.53 139.7))
 (stroke
  (width 0)
  (type default)))
 (wire
 (pts
  (xy 179.07 134.62) (xy 176.53 134.62))
 (stroke
  (width 0)
  (type default)))
 (wire
 (pts
  (xy 219.71 139.7) (xy 222.25 139.7))
 (stroke
  (width 0)
  (type default)))
 (wire
 (pts
  (xy 179.07 170.18) (xy 176.53 170.18))
 (stroke
  (width 0)
  (type default)))
 (wire
 (pts
  (xy 179.07 124.46) (xy 176.53 124.46))
 (stroke
  (width 0)
  (type default)))
 (wire
 (pts
  (xy 179.07 119.38) (xy 176.53 119.38))
 (stroke
  (width 0)
  (type default)))
 (wire
 (pts
  (xy 219.71 137.16) (xy 222.25 137.16))
 (stroke
  (width 0)
  (type default)))
 (wire
 (pts
  (xy 179.07 129.54) (xy 176.53 129.54))
 (stroke
  (width 0)
  (type default)))
 (wire
 (pts
  (xy 179.07 116.84) (xy 176.53 116.84))
 (stroke
  (width 0)
  (type default)))
 (wire
 (pts
  (xy 179.07 121.92) (xy 176.53 121.92))
 (stroke
  (width 0)
  (type default)))
 (wire
 (pts
  (xy 219.71 134.62) (xy 222.25 134.62))
 (stroke
  (width 0)
  (type default)))
 (wire
 (pts
  (xy 179.07 109.22) (xy 176.53 109.22))
 (stroke
  (width 0)
  (type default)))
 (wire
 (pts
  (xy 179.07 132.08) (xy 176.53 132.08))
 (stroke
  (width 0)
  (type default)))
 (wire
 (pts
  (xy 179.07 137.16) (xy 176.53 137.16))
 (stroke
  (width 0)
  (type default)))
 (wire
 (pts
  (xy 219.71 132.08) (xy 222.25 132.08))
 (stroke
  (width 0)
  (type default)))
 (wire
 (pts
  (xy 179.07 127) (xy 176.53 127))
 (stroke
  (width 0)
  (type default)))
 (wire
 (pts
  (xy 219.71 142.24) (xy 222.25 142.24))
 (stroke
  (width 0)
  (type default)))
 (wire
 (pts
  (xy 219.71 147.32) (xy 222.25 147.32))
 (stroke
  (width 0)
  (type default)))
 (wire
 (pts
  (xy 179.07 114.3) (xy 176.53 114.3))
 (stroke
  (width 0)
  (type default)))
 (wire
 (pts
  (xy 179.07 162.56) (xy 176.53 162.56))
 (stroke
  (width 0)
  (type default)))
 (wire
 (pts
  (xy 179.07 154.94) (xy 176.53 154.94))
 (stroke
  (width 0)
  (type default)))
 (wire
 (pts
  (xy 179.07 152.4) (xy 176.53 152.4))
 (stroke
  (width 0)
  (type default)))
 (wire
 (pts
  (xy 179.07 142.24) (xy 176.53 142.24))
 (stroke
  (width 0)
  (type default)))
 (wire
 (pts
  (xy 179.07 144.78) (xy 176.53 144.78))
 (stroke
  (width 0)
  (type default)))
 (wire
 (pts
  (xy 219.71 152.4) (xy 222.25 152.4))
 (stroke
  (width 0)
  (type default)))
 (wire
 (pts
  (xy 201.93 99.06) (xy 201.93 96.52))
 (stroke
  (width 0)
  (type default)))
 (wire
 (pts
  (xy 196.85 99.06) (xy 196.85 96.52))
 (stroke
  (width 0)
  (type default)))
 (wire
 (pts
  (xy 199.39 180.34) (xy 199.39 182.88))
 (stroke
  (width 0)
  (type default)))
 (wire
 (pts
  (xy 179.07 157.48) (xy 176.53 157.48))
 (stroke
  (width 0)
  (type default)))
 (wire
 (pts
  (xy 100.33 223.52) (xy 100.33 226.06))
 (stroke
  (width 0)
  (type default)))
 (wire
 (pts
  (xy 115.57 223.52) (xy 115.57 226.06))
 (stroke
  (width 0)
  (type default)))
 (wire
 (pts
  (xy 129.54 223.52) (xy 129.54 226.06))
 (stroke
  (width 0)
  (type default)))
 (wire
 (pts
  (xy 144.78 223.52) (xy 144.78 226.06))
 (stroke
  (width 0)
  (type default)))
 (wire
 (pts
  (xy 179.07 160.02) (xy 176.53 160.02))
 (stroke
  (width 0)
  (type default)))
 (wire
 (pts
  (xy 260.35 195.58) (xy 260.35 193.04))
 (stroke
  (width 0)
  (type default)))
 (wire
 (pts
  (xy 219.71 149.86) (xy 222.25 149.86))
 (stroke
  (width 0)
  (type default)))
 (wire
 (pts
  (xy 260.35 203.2) (xy 260.35 205.74))
 (stroke
  (width 0)
  (type default)))
 (wire
 (pts
  (xy 100.33 215.9) (xy 100.33 213.36))
 (stroke
  (width 0)
  (type default)))
 (wire
 (pts
  (xy 179.07 147.32) (xy 176.53 147.32))
 (stroke
  (width 0)
  (type default)))
 (wire
 (pts
  (xy 115.57 215.9) (xy 115.57 213.36))
 (stroke
  (width 0)
  (type default)))
 (wire
 (pts
  (xy 179.07 149.86) (xy 176.53 149.86))
 (stroke
  (width 0)
  (type default)))
 (wire
 (pts
  (xy 129.54 215.9) (xy 129.54 213.36))
 (stroke
  (width 0)
  (type default)))
 (wire
 (pts
  (xy 179.07 167.64) (xy 176.53 167.64))
 (stroke
  (width 0)
  (type default)))
 (wire
 (pts
  (xy 144.78 215.9) (xy 144.78 213.36))
 (stroke
  (width 0)
  (type default)))
 (wire
 (pts
  (xy 179.07 165.1) (xy 176.53 165.1))
 (stroke
  (width 0)
  (type default)))
 (wire
 (pts
  (xy 101.6 255.27) (xy 101.6 252.73))
 (stroke
  (width 0)
  (type default)))
 (wire
 (pts
  (xy 116.84 255.27) (xy 116.84 252.73))
 (stroke
  (width 0)
  (type default)))
 (wire
 (pts
  (xy 132.08 255.27) (xy 132.08 252.73))
 (stroke
  (width 0)
  (type default)))
 (wire
 (pts
  (xy 147.32 255.27) (xy 147.32 252.73))
 (stroke
  (width 0)
  (type default)))
 (wire
 (pts
  (xy 162.56 255.27) (xy 162.56 252.73))
 (stroke
  (width 0)
  (type default)))
 (wire
 (pts
  (xy 101.6 262.89) (xy 101.6 265.43))
 (stroke
  (width 0)
  (type default)))
 (wire
 (pts
  (xy 116.84 262.89) (xy 116.84 265.43))
 (stroke
  (width 0)
  (type default)))
 (wire
 (pts
  (xy 132.08 262.89) (xy 132.08 265.43))
 (stroke
  (width 0)
  (type default)))
 (wire
 (pts
  (xy 147.32 262.89) (xy 147.32 265.43))
 (stroke
  (width 0)
  (type default)))
 (wire
 (pts
  (xy 162.56 262.89) (xy 162.56 265.43))
 (stroke
  (width 0)
  (type default)))
 (global_label "C3_RFIO_BF"
  (shape passive)
  (at 176.53 111.76 180)
  (effects (font (size 1.27 1.27)) (justify right)))
 (global_label "C3_TX1"
  (shape passive)
  (at 176.53 139.7 180)
  (effects (font (size 1.27 1.27)) (justify right)))
 (global_label "C3_RX1"
  (shape passive)
  (at 176.53 134.62 180)
  (effects (font (size 1.27 1.27)) (justify right)))
 (global_label "C3_PABIAS1"
  (shape passive)
  (at 222.25 139.7 0)
  (effects (font (size 1.27 1.27)) (justify left)))
 (global_label "C3_DET1"
  (shape passive)
  (at 176.53 170.18 180)
  (effects (font (size 1.27 1.27)) (justify right)))
 (global_label "C3_TX2"
  (shape passive)
  (at 176.53 124.46 180)
  (effects (font (size 1.27 1.27)) (justify right)))
 (global_label "C3_RX2"
  (shape passive)
  (at 176.53 119.38 180)
  (effects (font (size 1.27 1.27)) (justify right)))
 (global_label "C3_PABIAS2"
  (shape passive)
  (at 222.25 137.16 0)
  (effects (font (size 1.27 1.27)) (justify left)))
 (global_label "C3_DET2"
  (shape passive)
  (at 176.53 129.54 180)
  (effects (font (size 1.27 1.27)) (justify right)))
 (global_label "C3_TX3"
  (shape passive)
  (at 176.53 116.84 180)
  (effects (font (size 1.27 1.27)) (justify right)))
 (global_label "C3_RX3"
  (shape passive)
  (at 176.53 121.92 180)
  (effects (font (size 1.27 1.27)) (justify right)))
 (global_label "C3_PABIAS3"
  (shape passive)
  (at 222.25 134.62 0)
  (effects (font (size 1.27 1.27)) (justify left)))
 (global_label "C3_DET3"
  (shape passive)
  (at 176.53 109.22 180)
  (effects (font (size 1.27 1.27)) (justify right)))
 (global_label "C3_TX4"
  (shape passive)
  (at 176.53 132.08 180)
  (effects (font (size 1.27 1.27)) (justify right)))
 (global_label "C3_RX4"
  (shape passive)
  (at 176.53 137.16 180)
  (effects (font (size 1.27 1.27)) (justify right)))
 (global_label "C3_PABIAS4"
  (shape passive)
  (at 222.25 132.08 0)
  (effects (font (size 1.27 1.27)) (justify left)))
 (global_label "C3_DET4"
  (shape passive)
  (at 176.53 127 180)
  (effects (font (size 1.27 1.27)) (justify right)))
 (global_label "C3_LNABIAS"
  (shape passive)
  (at 222.25 142.24 0)
  (effects (font (size 1.27 1.27)) (justify left)))
 (global_label "C3_TRSW"
  (shape passive)
  (at 222.25 147.32 0)
  (effects (font (size 1.27 1.27)) (justify left)))
 (global_label "TX_ALLOW"
  (shape passive)
  (at 176.53 114.3 180)
  (effects (font (size 1.27 1.27)) (justify right)))
 (global_label "BF_TR"
  (shape passive)
  (at 176.53 162.56 180)
  (effects (font (size 1.27 1.27)) (justify right)))
 (global_label "BF_TX_LOAD"
  (shape passive)
  (at 176.53 154.94 180)
  (effects (font (size 1.27 1.27)) (justify right)))
 (global_label "BF_RX_LOAD"
  (shape passive)
  (at 176.53 152.4 180)
  (effects (font (size 1.27 1.27)) (justify right)))
 (global_label "BF_CS3_N"
  (shape passive)
  (at 176.53 142.24 180)
  (effects (font (size 1.27 1.27)) (justify right)))
 (global_label "BF_SCLK"
  (shape passive)
  (at 176.53 144.78 180)
  (effects (font (size 1.27 1.27)) (justify right)))
 (global_label "BF_SDIO"
  (shape passive)
  (at 222.25 152.4 0)
  (effects (font (size 1.27 1.27)) (justify left)))
 (global_label "+3V3_RF"
  (shape passive)
  (at 201.93 96.52 90)
  (effects (font (size 1.27 1.27)) (justify left)))
 (global_label "-5V_BF"
  (shape passive)
  (at 196.85 96.52 90)
  (effects (font (size 1.27 1.27)) (justify left)))
 (global_label "GND"
  (shape passive)
  (at 199.39 182.88 270)
  (effects (font (size 1.27 1.27)) (justify right)))
 (global_label "GND"
  (shape passive)
  (at 176.53 157.48 180)
  (effects (font (size 1.27 1.27)) (justify right)))
 (global_label "GND"
  (shape passive)
  (at 100.33 226.06 270)
  (effects (font (size 1.27 1.27)) (justify right)))
 (global_label "GND"
  (shape passive)
  (at 115.57 226.06 270)
  (effects (font (size 1.27 1.27)) (justify right)))
 (global_label "GND"
  (shape passive)
  (at 129.54 226.06 270)
  (effects (font (size 1.27 1.27)) (justify right)))
 (global_label "GND"
  (shape passive)
  (at 144.78 226.06 270)
  (effects (font (size 1.27 1.27)) (justify right)))
 (global_label "+1V8_DIG"
  (shape passive)
  (at 176.53 160.02 180)
  (effects (font (size 1.27 1.27)) (justify right)))
 (global_label "BF_SDO"
  (shape passive)
  (at 260.35 205.74 270)
  (effects (font (size 1.27 1.27)) (justify right)))
 (global_label "+3V3_RF"
  (shape passive)
  (at 101.6 252.73 90)
  (effects (font (size 1.27 1.27)) (justify left)))
 (global_label "+3V3_RF"
  (shape passive)
  (at 116.84 252.73 90)
  (effects (font (size 1.27 1.27)) (justify left)))
 (global_label "+3V3_RF"
  (shape passive)
  (at 132.08 252.73 90)
  (effects (font (size 1.27 1.27)) (justify left)))
 (global_label "-5V_BF"
  (shape passive)
  (at 147.32 252.73 90)
  (effects (font (size 1.27 1.27)) (justify left)))
 (global_label "-5V_BF"
  (shape passive)
  (at 162.56 252.73 90)
  (effects (font (size 1.27 1.27)) (justify left)))
 (global_label "GND"
  (shape passive)
  (at 101.6 265.43 270)
  (effects (font (size 1.27 1.27)) (justify right)))
 (global_label "GND"
  (shape passive)
  (at 116.84 265.43 270)
  (effects (font (size 1.27 1.27)) (justify right)))
 (global_label "GND"
  (shape passive)
  (at 132.08 265.43 270)
  (effects (font (size 1.27 1.27)) (justify right)))
 (global_label "GND"
  (shape passive)
  (at 147.32 265.43 270)
  (effects (font (size 1.27 1.27)) (justify right)))
 (global_label "GND"
  (shape passive)
  (at 162.56 265.43 270)
  (effects (font (size 1.27 1.27)) (justify right)))
 (label "C3_SDO_RAW"
  (at 260.35 193.04 90)
  (effects (font (size 1.27 1.27)) (justify left bottom)))
 (label "C3_SDO_RAW"
  (at 222.25 149.86 0)
  (effects (font (size 1.27 1.27)) (justify left bottom)))
 (label "C3_CREG1"
  (at 100.33 213.36 90)
  (effects (font (size 1.27 1.27)) (justify left bottom)))
 (label "C3_CREG1"
  (at 176.53 147.32 180)
  (effects (font (size 1.27 1.27)) (justify right bottom)))
 (label "C3_CREG2"
  (at 115.57 213.36 90)
  (effects (font (size 1.27 1.27)) (justify left bottom)))
 (label "C3_CREG2"
  (at 176.53 149.86 180)
  (effects (font (size 1.27 1.27)) (justify right bottom)))
 (label "C3_CREG3"
  (at 129.54 213.36 90)
  (effects (font (size 1.27 1.27)) (justify left bottom)))
 (label "C3_CREG3"
  (at 176.53 167.64 180)
  (effects (font (size 1.27 1.27)) (justify right bottom)))
 (label "C3_CREG4"
  (at 144.78 213.36 90)
  (effects (font (size 1.27 1.27)) (justify left bottom)))
 (label "C3_CREG4"
  (at 176.53 165.1 180)
  (effects (font (size 1.27 1.27)) (justify right bottom)))
 (no_connect
 (at 219.71 129.54))
 (no_connect
 (at 219.71 144.78))
 (sheet_instances
  (path ""
   (page "1")))
 (embedded_fonts no))
